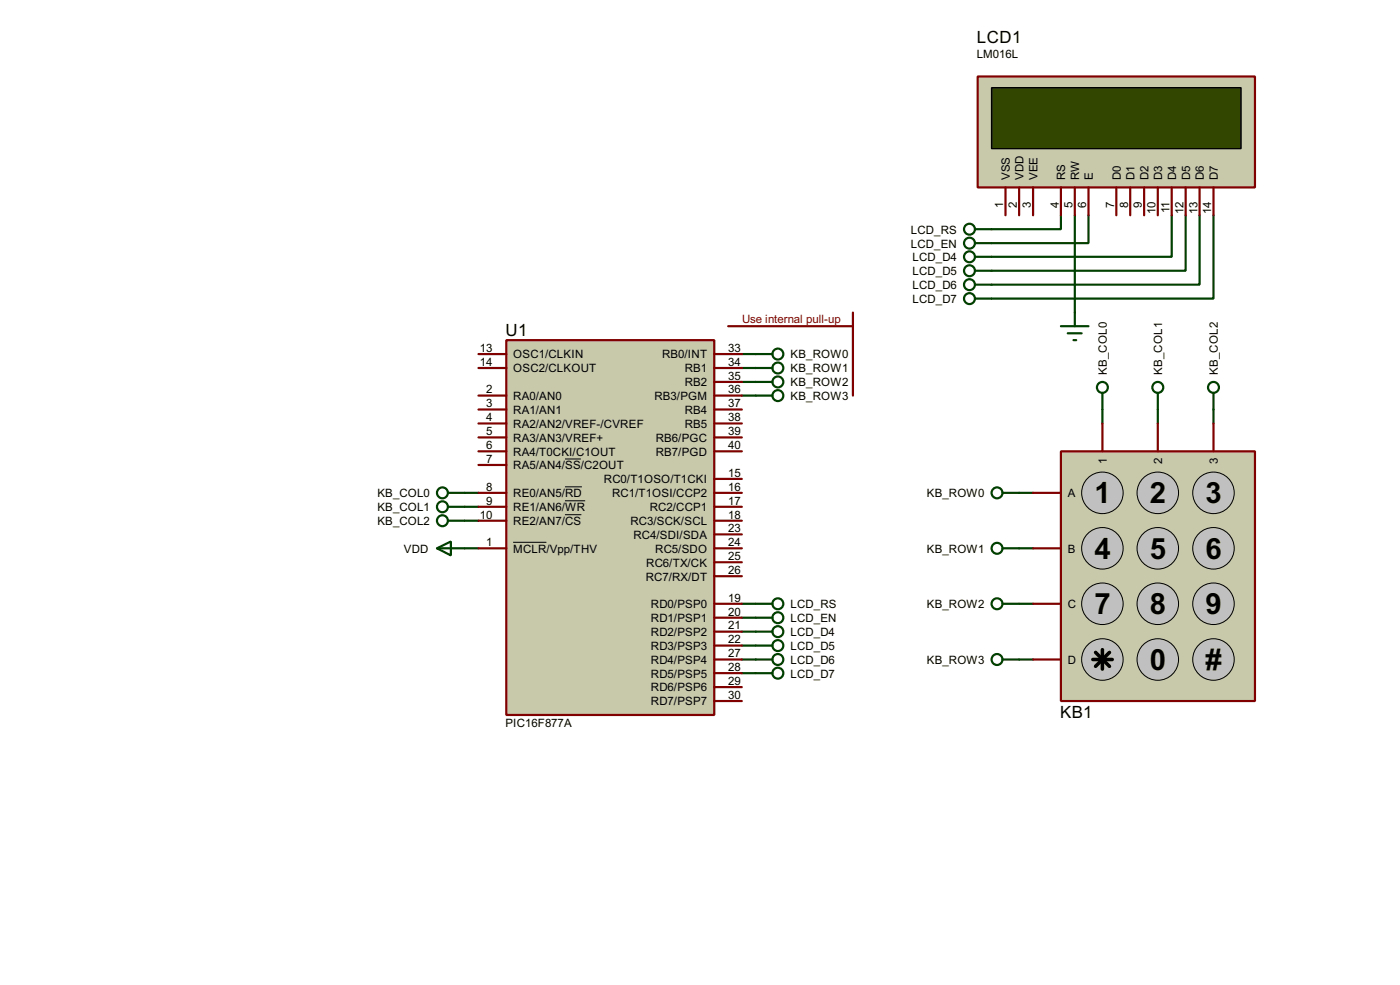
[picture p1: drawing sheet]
<svg xmlns="http://www.w3.org/2000/svg" width="256mm" height="180mm" viewBox="0 0 256 180" stroke-linecap="round" stroke-linejoin="round" font-family="sans-serif">
<g fill="none" stroke="#004000" stroke-width=".4">
<path d="M194.4 39.4v2.6h-12.7M196.9 39.4v17.8M199.4 39.4v5.1h-17.7M214.7 39.4v7.6h-33M217.2 39.4v10.2h-35.5M219.8 39.4v12.7h-38.1M222.3 39.4v15.3h-40.6M135.9 72.4h2.6M135.9 69.9h2.6M135.9 67.4h2.6M135.9 64.8h2.6M202 75v2.5"/>
<path d="M212.1 75v2.5M222.3 75v2.5M85.1 90.2h2.6M85.1 92.8h2.6M85.1 95.3h2.6M186.7 90.2h2.6M80.1 100.4l2.5-1.3v2.6zM80.1 100.4h7.6M135.9 110.5h2.6M135.9 113.1h2.6M135.9 118.2h2.6M135.9 115.6h2.6"/>
<path d="M186.7 100.4h2.6M186.7 110.5h2.6M135.9 120.7h2.6M135.9 123.2h2.6M186.7 120.7h2.6"/>
</g>
<path d="M179.1 14h50.8v20.3h-50.8z" fill="#c8c8aa" stroke="#800000" stroke-width=".4"/>
<path d="M181.7 16.1h45.7v11.1h-45.7z" fill="#324600" stroke="#000" stroke-width=".25"/>
<g fill="none" stroke="#800000" stroke-width=".4">
<path d="M184.2 34.3v5.1M186.7 34.3v5.1M189.3 34.3v5.1M194.4 34.3v5.1M196.9 34.3v5.1M199.4 34.3v5.1M204.5 34.3v5.1M207.1 34.3v5.1M209.6 34.3v5.1M212.1 34.3v5.1M214.7 34.3v5.1M217.2 34.3v5.1"/>
<path d="M219.8 34.3v5.1M222.3 34.3v5.1"/>
</g>
<path d="M194.4 82.6h35.5v45.7h-35.5z" fill="#c8c8aa" stroke="#800000" stroke-width=".4"/>
<g fill="#c0c0c0" stroke="#000" stroke-width=".18">
<circle cx="201.9" cy="90.2" r="3.8"/>
<circle cx="212.1" cy="90.2" r="3.8"/>
<circle cx="222.3" cy="90.2" r="3.8"/>
<circle cx="201.9" cy="100.4" r="3.8"/>
<circle cx="212.1" cy="100.4" r="3.8"/>
<circle cx="222.3" cy="100.4" r="3.8"/>
<circle cx="201.9" cy="110.5" r="3.8"/>
<circle cx="212.1" cy="110.5" r="3.8"/>
<circle cx="222.3" cy="110.5" r="3.8"/>
<circle cx="201.9" cy="120.7" r="3.8"/>
<circle cx="212.1" cy="120.7" r="3.8"/>
<circle cx="222.3" cy="120.7" r="3.8"/>
</g>
<path d="M200.7 119.4l2.6 2.6M202 118.9v3.6M203.3 119.4l-2.6 2.6M200.2 120.7h3.6" fill="none" stroke="#000" stroke-width=".65"/>
<path d="M202 77.5v5.1M212.1 77.5v5.1M222.3 77.5v5.1M189.3 90.2h5.1M189.3 100.4h5.1M189.3 110.5h5.1M189.3 120.7h5.1" fill="none" stroke="#800000" stroke-width=".4"/>
<g fill="none" stroke="#004000" stroke-width=".4">
<path d="M178.6 42h3.1M178.6 44.5h3.1M178.6 47h3.1M178.6 49.6h3.1M178.6 52.1h3.1M178.6 54.7h3.1M194.4 59.7h5M196.9 57.2v2.5M138.5 64.8h3M138.5 67.4h3M138.5 69.9h3M138.5 72.4h3"/>
<path d="M195.6 61h2.6M196.7 62.3h.5M202 71.9v3.1M212.1 71.9v3.1M222.3 71.9v3.1M82.1 90.2h3M82.1 92.8h3M82.1 95.3h3M183.7 90.2h3M138.5 110.5h3M138.5 113.1h3M138.5 115.6h3"/>
<path d="M138.5 118.2h3M183.7 100.4h3M183.7 110.5h3M138.5 120.7h3M138.5 123.2h3M183.7 120.7h3"/>
<circle cx="177.6" cy="42" r="1"/>
<circle cx="177.6" cy="44.5" r="1"/>
<circle cx="177.6" cy="47" r="1"/>
<circle cx="177.6" cy="49.6" r="1"/>
<circle cx="177.6" cy="52.1" r="1"/>
<circle cx="177.6" cy="54.7" r="1"/>
<circle cx="142.5" cy="72.4" r="1"/>
<circle cx="142.5" cy="64.8" r="1"/>
<circle cx="142.5" cy="69.9" r="1"/>
<circle cx="142.5" cy="67.4" r="1"/>
<circle cx="201.9" cy="70.9" r="1"/>
<circle cx="212.1" cy="70.9" r="1"/>
<circle cx="222.3" cy="70.9" r="1"/>
<circle cx="81" cy="95.3" r="1"/>
<circle cx="81" cy="92.8" r="1"/>
<circle cx="81" cy="90.2" r="1"/>
<circle cx="182.6" cy="90.2" r="1"/>
<circle cx="142.5" cy="115.6" r="1"/>
<circle cx="142.5" cy="113.1" r="1"/>
<circle cx="142.5" cy="118.2" r="1"/>
<circle cx="142.5" cy="110.5" r="1"/>
<circle cx="182.6" cy="100.4" r="1"/>
<circle cx="182.6" cy="110.5" r="1"/>
<circle cx="142.5" cy="120.7" r="1"/>
<circle cx="142.5" cy="123.2" r="1"/>
<circle cx="182.6" cy="120.7" r="1"/>
</g>
<path d="M92.8 62.3h38.1v68.6h-38.1z" fill="#c8c8aa" stroke="#800000" stroke-width=".4"/>
<g fill="none" stroke="#800000" stroke-width=".4">
<path d="M133.4 59.7h22.9M156.3 57.2v15.2M87.7 72.4h5.1M87.7 75h5.1M87.7 77.5h5.1M87.7 64.8h5.1M87.7 67.4h5.1M130.9 72.4h5M130.9 75h5M130.9 77.5h5M130.9 64.8h5M130.9 67.4h5"/>
<path d="M130.9 69.9h5M87.7 82.6h5.1M87.7 85.1h5.1M87.7 90.2h5.1M87.7 92.8h5.1M87.7 95.3h5.1M87.7 80.1h5.1M130.9 82.6h5M130.9 90.2h5M130.9 92.8h5M130.9 95.3h5M130.9 80.1h5"/>
<path d="M130.9 97.8h5M130.9 87.7h5M87.7 100.4h5.1M130.9 110.5h5M130.9 113.1h5M130.9 118.2h5M130.9 115.6h5M130.9 105.5h5M130.9 102.9h5M130.9 100.4h5M130.9 128.3h5M130.9 125.8h5"/>
<path d="M130.9 123.2h5M130.9 120.7h5"/>
</g>
<path d="M94 99.3h6.1M103.5 84h2.9M103.5 89.1h3.1M103.5 91.7h3.7M103.5 94.2h3" fill="none" stroke="#000" stroke-width=".18"/>
<g font-size="6">
<text x="200.5" y="92.1">1</text>
<text x="210.7" y="92.1">2</text>
<text x="220.9" y="92.1">3</text>
<text x="200.5" y="102.3">4</text>
<text x="210.7" y="102.3">5</text>
<text x="220.9" y="102.3">6</text>
<text x="200.5" y="112.4">7</text>
<text x="210.7" y="112.4">8</text>
<text x="220.9" y="112.4">9</text>
<text x="210.7" y="122.6">0</text>
<text x="220.9" y="122.6">#</text>
</g>
<g font-size="3.5">
<text x="179" y="7.8">LCD1</text>
<text x="92.6" y="61.4">U1</text>
<text x="194.2" y="131.4">KB1</text>
</g>
<g font-size="2.4">
<text x="178.9" y="10.7">LM016L</text>
<text x="185" y="33" transform="rotate(-90 185 33)">VSS</text>
<text x="187.5" y="33" transform="rotate(-90 187.5 33)">VDD</text>
<text x="190.1" y="33" transform="rotate(-90 190.1 33)">VEE</text>
<text x="195.2" y="33" transform="rotate(-90 195.2 33)">RS</text>
<text x="197.7" y="33" transform="rotate(-90 197.7 33)">RW</text>
<text x="200.2" y="33" transform="rotate(-90 200.2 33)">E</text>
<text x="205.3" y="33" transform="rotate(-90 205.3 33)">D0</text>
<text x="207.9" y="33" transform="rotate(-90 207.9 33)">D1</text>
<text x="210.4" y="33" transform="rotate(-90 210.4 33)">D2</text>
<text x="212.9" y="33" transform="rotate(-90 212.9 33)">D3</text>
<text x="215.5" y="33" transform="rotate(-90 215.5 33)">D4</text>
<text x="218" y="33" transform="rotate(-90 218 33)">D5</text>
<text x="220.6" y="33" transform="rotate(-90 220.6 33)">D6</text>
<text x="223.1" y="33" transform="rotate(-90 223.1 33)">D7</text>
<text x="183.8" y="38" transform="rotate(-90 183.8 38)">1</text>
<text x="186.3" y="38" transform="rotate(-90 186.3 38)">2</text>
<text x="188.9" y="38" transform="rotate(-90 188.9 38)">3</text>
<text x="194" y="38" transform="rotate(-90 194 38)">4</text>
<text x="196.5" y="38" transform="rotate(-90 196.5 38)">5</text>
<text x="199" y="38" transform="rotate(-90 199 38)">6</text>
<text x="204.1" y="38" transform="rotate(-90 204.1 38)">7</text>
<text x="206.7" y="38" transform="rotate(-90 206.7 38)">8</text>
<text x="209.2" y="38" transform="rotate(-90 209.2 38)">9</text>
<text x="211.7" y="39.2" transform="rotate(-90 211.7 39.2)">10</text>
<text x="214.3" y="39" transform="rotate(-90 214.3 39)">11</text>
<text x="216.8" y="39.2" transform="rotate(-90 216.8 39.2)">12</text>
<text x="219.4" y="39.2" transform="rotate(-90 219.4 39.2)">13</text>
<text x="221.9" y="39.2" transform="rotate(-90 221.9 39.2)">14</text>
<text x="166.9" y="42.7">LCD_RS</text>
<text x="166.9" y="45.3">LCD_EN</text>
<text x="167.2" y="47.8">LCD_D4</text>
<text x="167.2" y="50.4">LCD_D5</text>
<text x="167.2" y="52.9">LCD_D6</text>
<text x="167.2" y="55.4">LCD_D7</text>
<text x="87.9" y="64.4">13</text>
<text x="94" y="65.6">OSC1/CLKIN</text>
<text x="121.3" y="65.6">RB0/INT</text>
<text x="133.4" y="64.4">33</text>
<text x="144.8" y="65.6">KB_ROW0</text>
<text x="87.9" y="67">14</text>
<text x="89.1" y="72">2</text>
<text x="94" y="68.1">OSC2/CLKOUT</text>
<text x="125.4" y="70.7">RB2</text>
<text x="125.4" y="68.1">RB1</text>
<text x="133.4" y="72">36</text>
<text x="133.4" y="69.5">35</text>
<text x="133.4" y="67">34</text>
<text x="144.8" y="68.1">KB_ROW1</text>
<text x="144.8" y="70.7">KB_ROW2</text>
<text x="202.8" y="68.6" transform="rotate(-90 202.8 68.6)">KB_COL0</text>
<text x="212.9" y="68.6" transform="rotate(-90 212.9 68.6)">KB_COL1</text>
<text x="223.1" y="68.6" transform="rotate(-90 223.1 68.6)">KB_COL2</text>
<text x="89.1" y="74.6">3</text>
<text x="89.1" y="77.1">4</text>
<text x="94" y="73.2">RA0/AN0</text>
<text x="94" y="75.8">RA1/AN1</text>
<text x="119.9" y="73.2">RB3/PGM</text>
<text x="125.4" y="75.8">RB4</text>
<text x="133.4" y="77.1">38</text>
<text x="133.4" y="74.6">37</text>
<text x="144.8" y="73.2">KB_ROW3</text>
<text x="89.1" y="82.2">6</text>
<text x="89.1" y="79.7">5</text>
<text x="94" y="78.3">RA2/AN2/VREF-/CVREF</text>
<text x="94" y="83.4">RA4/T0CKI/C1OUT</text>
<text x="94" y="80.8">RA3/AN3/VREF+</text>
<text x="120.1" y="83.4">RB7/PGD</text>
<text x="120.1" y="80.8">RB6/PGC</text>
<text x="125.4" y="78.3">RB5</text>
<text x="133.4" y="82.2">40</text>
<text x="133.4" y="79.7">39</text>
<text x="89.1" y="84.7">7</text>
<text x="89.1" y="89.8">8</text>
<text x="94" y="85.9">RA5/AN4/SS/C2OUT</text>
<text x="110.6" y="88.5">RC0/T1OSO/T1CKI</text>
<text x="133.4" y="89.8">16</text>
<text x="133.4" y="87.3">15</text>
<text x="202.8" y="85" transform="rotate(-90 202.8 85)">1</text>
<text x="212.9" y="85" transform="rotate(-90 212.9 85)">2</text>
<text x="223.1" y="85" transform="rotate(-90 223.1 85)">3</text>
<text x="69.1" y="91">KB_COL0</text>
<text x="69.1" y="93.6">KB_COL1</text>
<text x="87.9" y="94.9">10</text>
<text x="89.1" y="92.4">9</text>
<text x="94" y="91">RE0/AN5/RD</text>
<text x="94" y="93.6">RE1/AN6/WR</text>
<text x="112.1" y="91">RC1/T1OSI/CCP2</text>
<text x="119" y="93.6">RC2/CCP1</text>
<text x="133.4" y="92.4">17</text>
<text x="133.4" y="94.9">18</text>
<text x="169.8" y="91">KB_ROW0</text>
<text x="195.6" y="91">A</text>
<text x="69.1" y="96.1">KB_COL2</text>
<text x="74" y="101.2">VDD</text>
<text x="89.1" y="100">1</text>
<text x="94" y="96.1">RE2/AN7/CS</text>
<text x="94" y="101.2">MCLR/Vpp/THV</text>
<text x="115.5" y="96.1">RC3/SCK/SCL</text>
<text x="116" y="98.6">RC4/SDI/SDA</text>
<text x="120" y="101.2">RC5/SDO</text>
<text x="133.4" y="100">24</text>
<text x="133.4" y="97.4">23</text>
<text x="169.8" y="101.2">KB_ROW1</text>
<text x="195.6" y="101.2">B</text>
<text x="118.3" y="106.3">RC7/RX/DT</text>
<text x="118.4" y="103.7">RC6/TX/CK</text>
<text x="133.4" y="105.1">26</text>
<text x="133.4" y="102.5">25</text>
<text x="119.2" y="111.3">RD0/PSP0</text>
<text x="119.2" y="113.9">RD1/PSP1</text>
<text x="133.4" y="110.1">19</text>
<text x="133.4" y="112.7">20</text>
<text x="144.8" y="111.3">LCD_RS</text>
<text x="144.8" y="113.9">LCD_EN</text>
<text x="169.8" y="111.3">KB_ROW2</text>
<text x="195.6" y="111.3">C</text>
<text x="119.2" y="119">RD3/PSP3</text>
<text x="119.2" y="116.4">RD2/PSP2</text>
<text x="133.4" y="117.8">22</text>
<text x="133.4" y="115.2">21</text>
<text x="144.8" y="116.4">LCD_D4</text>
<text x="144.8" y="119">LCD_D5</text>
<text x="119.2" y="124">RD5/PSP5</text>
<text x="119.2" y="121.5">RD4/PSP4</text>
<text x="133.4" y="125.4">29</text>
<text x="133.4" y="122.8">28</text>
<text x="133.4" y="120.3">27</text>
<text x="144.8" y="121.5">LCD_D6</text>
<text x="144.8" y="124">LCD_D7</text>
<text x="169.8" y="121.5">KB_ROW3</text>
<text x="195.6" y="121.5">D</text>
<text x="119.2" y="129.1">RD7/PSP7</text>
<text x="119.2" y="126.6">RD6/PSP6</text>
<text x="133.4" y="127.9">30</text>
<text x="92.6" y="133.1">PIC16F877A</text>
</g>
<text font-size="2.4" fill="#800000" x="135.9" y="59.2">Use internal pull-up</text>
</svg>
